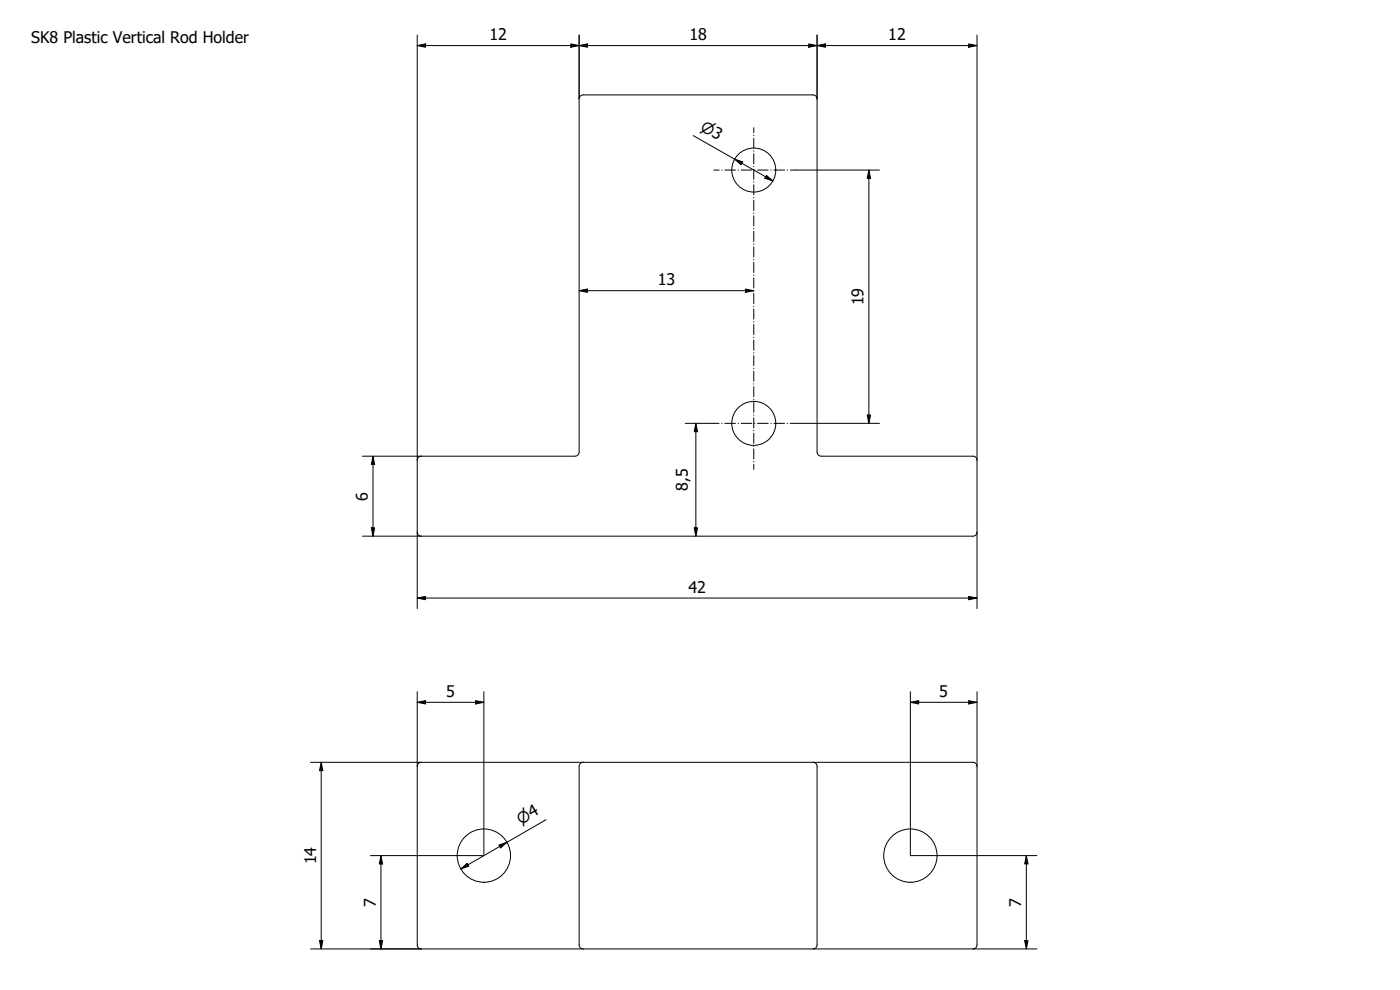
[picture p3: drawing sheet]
<svg xmlns="http://www.w3.org/2000/svg" width="420mm" height="297mm" viewBox="0 0 420 297" stroke-linecap="round" stroke-linejoin="round" font-family="sans-serif">
<!-- layer: Visible (ISO) -->
<g fill="none" stroke="#000" stroke-width=".3">
<path d="M173.8 29.7v106a1.2 1.2 0 0 1-1.2 1.2h-46.2a1.2 1.2 0 0 0-1.2 1.2v21.6a1.2 1.2 0 0 0 1.2 1.2h165.6a1.2 1.2 0 0 0 1.2-1.2v-21.6a1.2 1.2 0 0 0-1.2-1.2l-46-.1a1.2 1.2 0 0 1-.8-1.1v-106M173.8 29.7a1.2 1.2 0 0 1 1.2-1.2h69a1.2 1.2 0 0 1 1.2 1.2M175 228.7h-48.6a1.2 1.2 0 0 0-1.2 1.2v53.6a1.2 1.2 0 0 0 1.2 1.2h48.6M175 228.7h69M175 228.7a1.2 1.2 0 0 0-1.2 1.2l.1 54a1.2 1.2 0 0 0 1.1 .8M244 228.7h48a1.2 1.2 0 0 1 1.2 1.2v53.6a1.2 1.2 0 0 1-1.2 1.2h-48M244 228.7a1.2 1.2 0 0 1 1.2 1.2v53.6a1.2 1.2 0 0 1-1.2 1.2M175 284.7h69"/>
<circle cx="226.2" cy="51" r="6.6"/>
<circle cx="226.2" cy="127" r="6.6"/>
<circle cx="145.2" cy="256.7" r="8"/>
<circle cx="273.2" cy="256.7" r="8"/>
</g>
<!-- layer: Sketch Geometry (ISO) -->
<g fill="none" stroke="#000" stroke-width=".3">
<path d="M226.2 38.3v1.5M214.2 51h1.6M216.6 51h.1M217.5 51h3.2M221.5 51h.2M222.4 51h3.2M226.2 40.6v.1M226.2 41.5v3M226.2 45.2v.2M226.2 46.1v3M226.2 49.9v.1M226.2 50.8v3"/>
<path d="M226.2 54.6v.1M226.2 55.4v3.1M226.2 59.2v.1M226.4 51h.2M227.4 51h3.1M231.3 51h.2M232.3 51h3.1M236.2 51h.2M237.2 51h1.6M226.2 60.1v3M226.2 63.9v.1M226.2 64.8v3"/>
<path d="M226.2 68.5v.2M226.2 69.4v3M226.2 73.2v.1M226.2 74.1v3M226.2 77.9v.1M226.2 78.7v3.1M226.2 82.5v.1M226.2 83.4v3M226.2 87.2v.1M226.2 88.1v3M226.2 91.8v.2M226.2 92.7v3"/>
<path d="M226.2 96.5v.1M226.2 97.4v3M226.2 101.2v.1M226.2 102v3.1M226.2 105.8v.1M226.2 106.7v3M226.2 110.5v.1M226.2 111.4v3M226.2 115.1v.2M226.2 116v3M226.2 119.8v.1M214.2 127h1.6"/>
<path d="M216.6 127h.1M217.5 127h3.2M221.5 127h.2M222.4 127h3.2M226.2 120.7v3M226.2 124.5v.1M226.2 125.3v3.1M226.2 129.1v.2M226.2 130v3M226.2 133.8v.1M226.2 134.7v3M226.2 138.4v.2"/>
<path d="M226.2 139.3v1.5M226.4 127h.2M227.4 127h3.1M231.3 127h.2M232.3 127h3.1M236.2 127h.2M237.2 127h1.6"/>
</g>
<!-- layer: Dimension (ISO) -->
<g fill="none" stroke="#000" stroke-width=".3">
<path d="M125.2 13.7l2.5-.5v1zM125.2 10.5v127.6M125.2 13.7h168M171.3 13.2l2.5 .5-2.5 .5zM173.8 13.7l2.5-.5v1zM173.8 10.5v19.2M242.7 13.2l2.5 .5-2.5 .5zM245.2 13.7l2.5-.5v1zM245.2 10.5v19.2M290.7 13.2l2.5 .5-2.5 .5zM293.2 10.5v127.6M208 40.7l24 13.6"/>
<path d="M220.5 47.8l2.4 .8-.5 .8zM230 52.6l2 1.7-2.5-.8zM238.8 51h25.1M260.8 51l.5 2.5h-1zM260.8 51v76M173.8 87.2l2.5-.5v1zM173.8 87.2h52.4M223.7 86.7l2.5 .5-2.5 .5zM108.8 136.9h17.6M111.9 136.9l.5 2.5h-1zM111.9 136.9v24M205.7 127h8.5"/>
<path d="M208.8 127l.5 2.5h-1zM208.8 127v33.9M238.8 127h25.1M260.3 124.5h1l-.5 2.5zM111.4 158.4h1l-.5 2.5zM125.2 159.7v22.9M208.3 158.4h1l-.5 2.5zM293.2 159.7v22.9M108.8 160.9h17.6M125.2 179.4l2.5-.5v1zM125.2 179.4h168M290.7 178.9l2.5 .5-2.5 .5z"/>
<path d="M125.2 210.7l2.5-.5v1zM125.2 207.5v22.4M125.2 210.7h20M142.7 210.2l2.5 .5-2.5 .5zM145.2 207.5v49.2h-34M273.2 210.7l2.5-.5v1zM273.2 210.7h20M273.2 207.5v49.2h38M290.7 210.2l2.5 .5-2.5 .5zM293.2 207.5v22.4M93.2 228.7h33.2M96.4 228.7l.5 2.5h-1z"/>
<path d="M96.4 228.7v56M114.3 256.7l.5 2.5h-1zM114.3 256.7v28M149.7 253.5l2.4-.8-1.9 1.7zM163.9 245.9l-25.6 14.8M308 256.7l.5 2.5h-1zM308 256.7v28M138.3 260.7l1.9-1.7 .5 .9zM93.2 284.7h33.2M95.9 282.2h1l-.5 2.5zM113.8 282.2h1l-.5 2.5zM292 284.7h19.2"/>
<path d="M307.5 282.2h1l-.5 2.5z"/>
</g>
<g fill="#000">
<path d="M125.2 13.7l2.5-.5v1z" fill-rule="evenodd"/>
<path d="M171.3 13.2l2.5 .5-2.5 .5z" fill-rule="evenodd"/>
<path d="M173.8 13.7l2.5-.5v1z" fill-rule="evenodd"/>
<path d="M242.7 13.2l2.5 .5-2.5 .5z" fill-rule="evenodd"/>
<path d="M245.2 13.7l2.5-.5v1z" fill-rule="evenodd"/>
<path d="M290.7 13.2l2.5 .5-2.5 .5z" fill-rule="evenodd"/>
<path d="M220.5 47.8l2.4 .8-.5 .8z" fill-rule="evenodd"/>
<path d="M230 52.6l2 1.7-2.5-.8z" fill-rule="evenodd"/>
<path d="M260.8 51l.5 2.5h-1z" fill-rule="evenodd"/>
<path d="M173.8 87.2l2.5-.5v1z" fill-rule="evenodd"/>
<path d="M223.7 86.7l2.5 .5-2.5 .5z" fill-rule="evenodd"/>
<path d="M111.9 136.9l.5 2.5h-1z" fill-rule="evenodd"/>
<path d="M208.8 127l.5 2.5h-1z" fill-rule="evenodd"/>
<path d="M260.3 124.5h1l-.5 2.5z" fill-rule="evenodd"/>
<path d="M111.4 158.4h1l-.5 2.5z" fill-rule="evenodd"/>
<path d="M208.3 158.4h1l-.5 2.5z" fill-rule="evenodd"/>
<path d="M125.2 179.4l2.5-.5v1z" fill-rule="evenodd"/>
<path d="M290.7 178.9l2.5 .5-2.5 .5z" fill-rule="evenodd"/>
<path d="M125.2 210.7l2.5-.5v1z" fill-rule="evenodd"/>
<path d="M142.7 210.2l2.5 .5-2.5 .5z" fill-rule="evenodd"/>
<path d="M273.2 210.7l2.5-.5v1z" fill-rule="evenodd"/>
<path d="M290.7 210.2l2.5 .5-2.5 .5z" fill-rule="evenodd"/>
<path d="M96.4 228.7l.5 2.5h-1z" fill-rule="evenodd"/>
<path d="M114.3 256.7l.5 2.5h-1z" fill-rule="evenodd"/>
<path d="M138.3 260.7l1.9-1.7 .5 .9z" fill-rule="evenodd"/>
<path d="M149.7 253.5l2.4-.8-1.9 1.7z" fill-rule="evenodd"/>
<path d="M308 256.7l.5 2.5h-1z" fill-rule="evenodd"/>
<path d="M95.9 282.2h1l-.5 2.5z" fill-rule="evenodd"/>
<path d="M113.8 282.2h1l-.5 2.5z" fill-rule="evenodd"/>
<path d="M307.5 282.2h1l-.5 2.5z" fill-rule="evenodd"/>
</g>
<g font-size="4.8">
<text x="9.4" y="13">SK8 Plastic Vertical Rod Holder</text>
<text x="146.9" y="12.2">12</text>
<text x="206.9" y="12.1">18</text>
<text x="266.6" y="12.2">12</text>
<text x="197.4" y="85.6">13</text>
<text x="259.2" y="91.6" transform="rotate(-90 259.2 91.6)">19</text>
<text x="206.4" y="147.3" transform="rotate(-90 206.4 147.3)">8,5</text>
<text x="110.3" y="150.2" transform="rotate(-90 110.3 150.2)">6</text>
<text x="206.6" y="177.9">42</text>
<text x="133.9" y="209.1">5</text>
<text x="281.9" y="209.1">5</text>
<text x="94.9" y="259.3" transform="rotate(-90 94.9 259.3)">14</text>
<text x="112.8" y="272" transform="rotate(-90 112.8 272)">7</text>
<text x="306.5" y="272" transform="rotate(-90 306.5 272)">7</text>
</g>
<g font-size="4.6">
<text x="209.9" y="39" transform="rotate(30 209.9 39)">⌀3</text>
<text x="156.4" y="247.5" transform="rotate(-30 156.4 247.5)">⌀4</text>
</g>
</svg>
